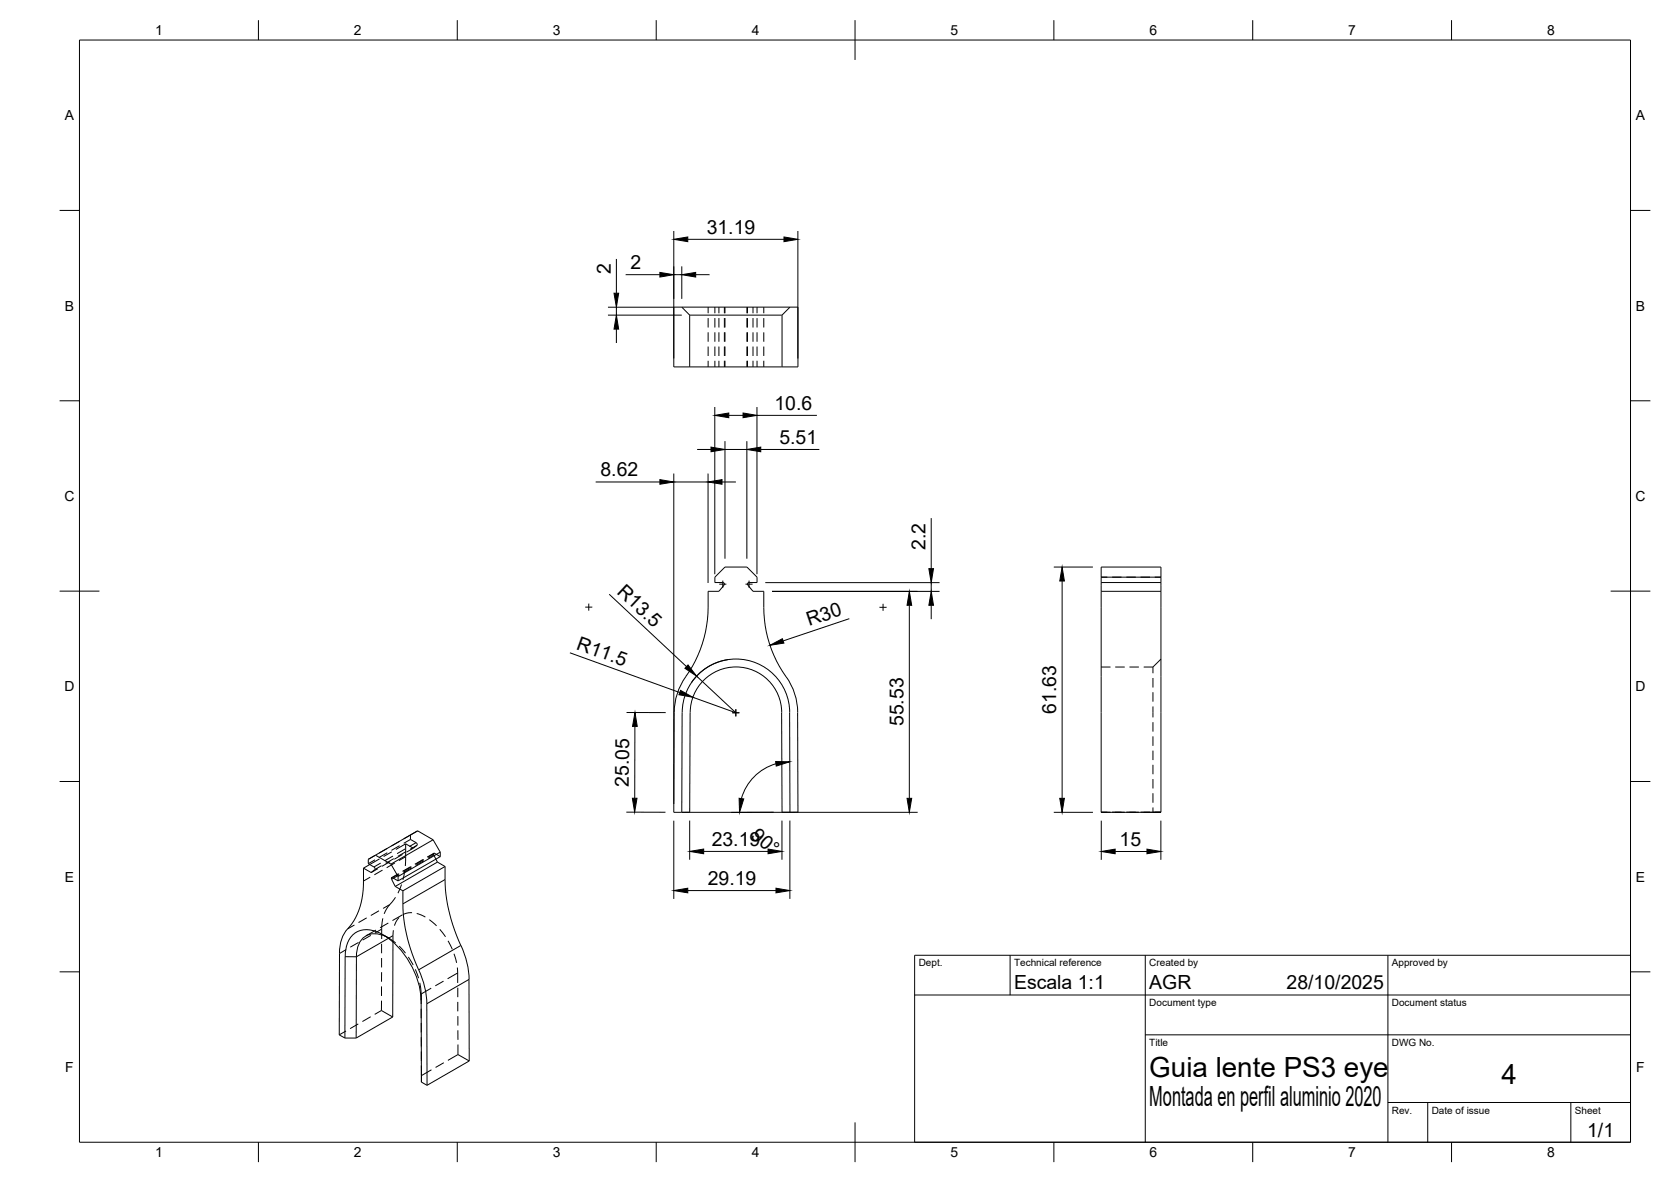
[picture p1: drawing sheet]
<svg xmlns="http://www.w3.org/2000/svg" width="420mm" height="297mm" viewBox="0 0 420 297" stroke-linecap="round" stroke-linejoin="round" font-family="sans-serif">
<!-- layer: Visible -->
<g fill="none" stroke="#000" stroke-width=".25">
<path d="M169.4 77.2h31.2v15h-31.2zM171.4 77.2l2 2M173.4 79.2h23.2M173.4 79.2v13M196.6 79.2v13M198.6 77.2l-2 2M188 147.1l1.3 1.5h2.7a33.7 33.7 0 0 0 2.6 16.1l1.4 2.8 1.7 2.6M188.1 147l-.1-.2 .2-.4h2.2v-1.4l-2.6-2.5h-5.5l-2.6 2.5v1.4h2.2l.2 .4-.1 .2-1.2 1.6h-2.7a32.8 32.8 0 0 1-4 18.9l-.8 1.3a16.5 16.5 0 0 0-3.8 10.3M276.9 146.4v57.7h15v-57.7M276.9 148.6h15M276.9 146.4h15M276.9 146.4v-3.9h15v3.9"/>
<path d="M276.9 145h15M169.5 179.1l-.1 25h2M171.5 179.1l-.1 25M171.5 179.1a13.5 13.5 0 0 1 13.5-13.5 13.5 13.5 0 0 1 13.6 13.5M173.5 179.1l-.1 25h-2M173.5 179.1a11.5 11.5 0 0 1 11.6-11.5 11.5 11.5 0 0 1 11.5 11.5M196.5 179.1l.1 25h2M197.7 170.1a15.5 15.5 0 0 1 2.9 9M198.5 179.1l.1 25M200.6 179.1v25h-2M91.4 218.2a25 25 0 0 1-1.5 11.5l-.9 1.6-1.6 2.1M93 217.3l-1.6 .9"/>
<path d="M94.4 214.9l-1.8 1v1.2l1.4 .8 .3 .3-.1 .3-.9 .8-1.9-1.1M94.4 214.9l3.9 2.3M98.3 217.2l1.8 3.1M108.9 211l-3.9-2.2-10.6 6.1M108.9 211l-10.6 6.2M108.9 211l1.8 3.2M109.6 215.9l.4 .7M110 216.6l-10.6 6.2M110 216.6l1.9 1.1M110.7 214.2l-10.6 6.1M110.7 214.2v1.1l-10.6 6.1M111.9 217.7a41.6 41.6 0 0 0 4 19.9"/>
<path d="M111.9 217.7l-10.6 6.2M87.4 233.4a8.8 8.8 0 0 0-2 6.2l-.1 20.5 1.4 .8M97.1 235.4a4.7 4.7 0 0 0-6.9 1.9l-.5 2-.1 1.1v20.5M98.5 221l.9 1.8M98.5 221v-.5l1.6 .9M98.8 236.7l-.1 18.9-9.1 5.3M99.4 222.8l1.9 1.1M100.1 220.3v1.1M101.3 223.9a42.2 42.2 0 0 0 4.4 20.8 20.5 20.5 0 0 1 1.6 7.5l.1 20.5M115.9 237.6a21.4 21.4 0 0 1 2.1 8.5M105.9 251.4a20.7 20.7 0 0 0-10.8-17.1 5.3 5.3 0 0 0-7.6 2.5l-.6 2.3-.1 1.3-.1 20.5M105.9 251.4l.1 20.5 1.4 .8"/>
<path d="M117.9 246.1l.1 20.5-10.6 6.1M86.7 260.9h2.9"/>
</g>
<!-- layer: Hidden -->
<g fill="none" stroke="#000" stroke-width=".25">
<path d="M178.1 77.2v1.5M178.1 79.9v2.4M179.7 77.2v1.5M179.7 79.9v2.4M180.8 77.2v1.5M180.8 79.9v2.4M182.1 77.2v1.5M182.1 79.9v2.4M182.3 77.2v1.5M182.3 79.9v2.4M187.8 77.2v1.5M187.8 79.9v2.4"/>
<path d="M187.9 77.2v1.5M187.9 79.9v2.4M189.3 77.2v1.5M189.3 79.9v2.4M190.4 77.2v1.5M190.4 79.9v2.4M192 77.2v1.5M192 79.9v2.4M178.1 83.5v2.4M178.1 87.1v2.4M178.1 90.7v1.5M179.7 83.5v2.4"/>
<path d="M179.7 87.1v2.4M179.7 90.7v1.5M180.8 83.5v2.4M180.8 87.1v2.4M180.8 90.7v1.5M182.1 83.5v2.4M182.1 87.1v2.4M182.1 90.7v1.5M182.3 83.5v2.4M182.3 87.1v2.4M182.3 90.7v1.5M187.8 83.5v2.4"/>
<path d="M187.8 87.1v2.4M187.8 90.7v1.5M187.9 83.5v2.4M187.9 87.1v2.4M187.9 90.7v1.5M189.3 83.5v2.4M189.3 87.1v2.4M189.3 90.7v1.5M190.4 83.5v2.4M190.4 87.1v2.4M190.4 90.7v1.5M192 83.5v2.4"/>
<path d="M192 87.1v2.4M192 90.7v1.5M276.9 145h1.5M279.6 145h2.4M283.2 145h2.4M286.8 145h2.4M290.4 145h1.5M276.9 167.6h2.3M280.4 167.6h2.4M284 167.6h2.4M287.6 167.6h2.3M289.9 177.5v2.8"/>
<path d="M289.9 174v2.3M289.9 170.4v2.4M289.9 167.6v1.6M291.9 165.6l-2 2M289.9 181.5v2.4M289.9 185v2.4M289.9 188.6v2.4M289.9 192.2v2.4M289.9 195.8v2.3M289.9 199.3v2.4M94.3 216.1l-1.7 1M94.3 215l-1.7 .9"/>
<path d="M95 218.3l-1.7 1M95.4 215.8l-2.4 1.5M97.4 214.3l-2.1 1.2M97.4 213.2l-2.1 1.2M98.1 216.5l-2.1 1.2M98.5 214.1l-2 1.2M100.2 219.6l-1.7 .9M100.5 212.5l-2.1 1.2M100.5 211.4l-2.1 1.2M101.2 214.7l-2.1 1.2M101.8 218.8l-.5 2.3M102 212.1l-.1 5.5"/>
<path d="M102 212.1l-2.5 1.4M102 212.1l1.9 1.1M103.2 211l1.4 .8 .3 .4v.2l-1 .8M103.2 211l-1.7 .9M103.2 209.8v1.2M103.3 217.8l-2.1 1.2M103.9 213.2l-1.7 .9M105 208.8l-3.5 2M106.4 216l-2.1 1.2M109.1 214.4l-1.7 1M110.7 215.3l-1.6-.9v.5l.5 1M276.9 204.1h2.3"/>
<path d="M279.6 204.1h3.2M283.2 204.1h3.2M289.9 202.9v1.2h2h-5.1M94.6 233.7l-2.6 1.5M95.9 237.2v2.4M96.3 230.8l-.3 1.8v3.4M96.4 235l1.4 .8M97.1 235.4l2.4 1.6M97.6 232l-2 1.1M98.9 233.8l-.1 2.9M99.4 225.5l-1.8 2.3-1 1.8M100.4 230.6l-.9 1.1-.3 .9"/>
<path d="M100.4 237.8l1.6 1.7M101 222.3l-.9 2.2M101.2 229.9l-2.5 1.4M103.6 229.4h-.9l-1.4 .5M104.8 229.6l2.2 .9M108 231.1l1.8 1.6M110.6 233.5l1.4 1.9M112.6 236.4l1.1 2.2M114.2 239.7l.6 2.3M87 259.1l-1.7 1M90.1 257.3l-2.1 1.2M93.2 255.5l-2.1 1.2"/>
<path d="M95.9 253.9l-1.7 1M95.9 253.9l2.8 1.7M95.9 251.5v2.4M95.9 247.9v2.4M95.9 240.8v2.3M95.9 244.3v2.4M102.7 240.5l1.2 2M104.4 243.6l.8 2.2M105.5 247l.4 2v3.3M105.9 253.5v2.4M105.9 257.1v2.3M115 243.1l.1 3.9"/>
<path d="M115.1 248.2v2.4M115.1 251.8v2.4M115.1 255.4v2.3M115.1 258.9v2.4M105.9 260.7v2.3M105.9 264.2v2.4M105.9 267.8l.1 2.5M106 270.3v1.6M108.5 268.8l-2.5 1.5M111.6 267.1l-2.1 1.2M115.1 265l-2.5 1.5M115.1 265l2.9 1.6"/>
<path d="M115.1 262.5v2.5"/>
</g>
<!-- layer: Visible Narrow -->
<path d="M97.7 235.8l-8.1 4.6h-2.8M98.9 220.7l-.4 .3M111.9 221l-10.6 6.1M115.9 237.6l-10.6 6.1M117.9 246.1l-10.6 6.2" fill="none" stroke="#000" stroke-width=".25"/>
<!-- layer: Hidden Narrow -->
<g fill="none" stroke="#000" stroke-width=".25">
<path d="M95.7 216.9l-1.7 1M95.9 217.6l-1.7 .9M96.2 218.7l-2.1 1.1M98.8 215.1l-2.1 1.2M99 215.8l-2 1.2M99.3 216.9l-2.1 1.2M100.4 219.6l-1.7 1M100.4 219.9l-1.5 .8M101.9 213.3l-2.1 1.2M102 215.3l-1.7 1M102.1 214l-2 1.2M103.5 217.8l-2.1 1.2"/>
<path d="M103.5 218.1l-2.1 1.2M104.6 211.8l-1.7 .9M104.8 212.4l-1.7 1M106.6 216l-2.1 1.2M106.6 216.3l-2.1 1.2M109.1 214.9l-1.5 .8M109.3 214.4l-1.7 1M87 238.6l-1.6 1M89.1 232.5l-1.7 .9M90.1 236.8l-2 1.2M92.2 230.7l-2.1 1.1M93.1 220.4l-1.7 1"/>
<path d="M93.2 235.1l-2 1.1M95.3 228.9l-2.1 1.2M96 233.5l-1.7 1M98 227.3l-1.7 1M98.8 235.1l-1.1 .7M108.4 248.3l-2.5 1.5v1.6M111.5 246.6l-2 1.1M115.1 244.5l-2.6 1.5"/>
</g>
<!-- layer: BORDER -->
<g fill="none" stroke="#000" stroke-width=".25">
<path d="M20 10.1h390v276.9h-390zM65 5.1v5M115 5.1v5M165 5.1v5M215 5.1v10M265 5.1v5M315 5.1v5M365 5.1v5M15 52.9h5M410 52.9h5M15 100.7h5M410 100.7h5"/>
<path d="M15 148.6h10M405 148.6h10M15 196.4h5M410 196.4h5M15 244.2h5M410 244.2h5M65 287v5M115 287v5M165 287v5M215 282.1v9.9M265 287v5M315 287v5"/>
<path d="M365 287v5"/>
</g>
<!-- layer: TITLEBLOCK -->
<path d="M230 240.1h180v46.9h-180zM230 250h180M254 240.1v9.9M288 240.1v46.9M349 240.1v46.9M288 260.1h122M349 277.1h61M359 277.1v9.9M395 277.1v9.9" fill="none" stroke="#000" stroke-width=".25"/>
<!-- layer: Smart Centers -->
<path d="M147.2 152.6h1.7M148 151.7v1.8M180.8 146.8h1.8M181.7 145.9v1.8M187.5 146.8h1.7M188.3 145.9v1.8M221.1 152.6h1.8M222 151.7v1.8M184.1 179.1h1.8M185 178.2v1.8" fill="none" stroke="#000" stroke-width=".25"/>
<!-- layer: FD_Dimensions -->
<g fill="none" stroke="#000" stroke-width=".25">
<path d="M169.4 58v32.1M200.6 58v32.1M152.9 79.2h18.5M152.9 77.2h16.5M155 65.1v8.6M155 77.2v2M157.3 69h8.6M169.4 69h2M171.4 66.9v8.2M172.9 60.1h24.2M174.9 69h3.5M155 82.7v3.5"/>
<path d="M169.4 119v83M175.3 113h3.5M178 119v27.5M179.7 102.3v42M182.3 110.9v29.5M182.3 113h5.5M183.2 104.4h3.6M187.8 110.9v29.5M190.3 102.3v42M190.3 104.4h15.1M191.3 113h14.7M149.8 121.1h16.1"/>
<path d="M169.4 121.1h8.6M181.5 121.1h3.5M234.1 130.2v12.7M153.2 149.3l19.4 18.2M192.4 146.4h43.8M194.1 148.6h42.1M213.6 155.5l-16.7 5.6M228.6 152.1v48.5M234.1 146.4v2.2M234.1 152.1v3.5M265 142.5h9.8M267.1 146v54.6"/>
<path d="M143.3 164l27.6 10M157.5 179.1h9.9M175.2 169.9l9.8 9.2-10.8-3.9M183 165.8a13.5 13.5 0 0 0-9.1 5.7M159.6 182.5v18.1M195.1 191.9a12.7 12.7 0 0 0-8.7 8.8M157.5 204.1h9.8M169.4 206.2v19.7M171.5 204.1h59.2M173.4 206.2v9.9M176.9 214h16.2M194.5 204.1l-10.6 .1"/>
<path d="M196.6 206.2v9.9M198.6 206.2v19.7M265 204.1h9.8M276.9 206.2v9.9M280.4 214h8M291.9 206.2v9.9M172.9 223.8h22.2"/>
</g>
<g fill="#000" stroke="#000" stroke-width=".25">
<path d="M169.4 60.1l3.5-.6v1.2zM197.1 59.5l3.5 .6-3.5 .6zM154.4 73.7h1.2l-.6 3.5zM165.9 68.5l3.5 .5-3.5 .6zM171.4 69l3.5-.5v1.1zM155 79.2l.6 3.5h-1.2zM178.8 112.4l3.5 .6-3.5 .5zM179.7 104.4l3.5-.6v1.2zM186.8 103.8l3.5 .6-3.5 .6zM187.8 113l3.5-.6v1.1zM165.9 120.5l3.5 .6-3.5 .6zM178 121.1l3.5-.6v1.2z"/>
<path d="M228.6 148.6l.6 3.5h-1.1zM234.1 148.6l.6 3.5h-1.1zM233.6 142.9h1.1l-.6 3.5zM267.1 142.5l.5 3.5h-1.1zM171.1 173.5l3.1 1.7-3.5-.6zM173 167.1l2.2 2.8-3-2zM193.6 162.2l3.1-1.7 .4 1.1zM159.7 179.1l.5 3.4h-1.2zM195 191.4h3.6l-3.4 1.1zM159 200.6h1.2l-.6 3.5zM173.4 214l3.5-.6v1.2zM185.8 200.6l1.2 .2-1.1 3.4z"/>
<path d="M193.1 213.4l3.5 .6-3.5 .6zM228.1 200.6h1.1l-.6 3.5zM266.5 200.6h1.1l-.5 3.5zM276.9 214l3.5-.6v1.2zM288.4 213.4l3.5 .6-3.5 .6zM169.4 223.8l3.5-.6v1.2zM195.1 223.2l3.5 .6-3.5 .6z"/>
</g>
<g font-size="7">
<text x="289" y="270.6">Guia lente PS3 eye</text>
<text x="377.5" y="272.3">4</text>
<text x="289" y="278.1">Montada en perfil aluminio 2020</text>
</g>
<g font-size="4.9">
<text x="177.7" y="58.7">31.19</text>
<text x="153.6" y="68.9" transform="rotate(-90 153.6 68.9)">2</text>
<text x="158.6" y="67.6">2</text>
<text x="194.7" y="102.9">10.6</text>
<text x="196" y="111.5">5.51</text>
<text x="151" y="119.7">8.62</text>
<text x="232.7" y="138.2" transform="rotate(-90 232.7 138.2)">2.2</text>
<text x="154.9" y="149" transform="rotate(43 154.9 149)">R13.5</text>
<text x="203.5" y="157.3" transform="rotate(-19 203.5 157.3)">R30</text>
<text x="144.7" y="163" transform="rotate(20 144.7 163)">R11.5</text>
<text x="265.6" y="179.4" transform="rotate(-90 265.6 179.4)">61.63</text>
<text x="227.2" y="182.5" transform="rotate(-90 227.2 182.5)">55.53</text>
<text x="158.1" y="197.7" transform="rotate(-90 158.1 197.7)">25.05</text>
<text x="178.9" y="212.5">23.19</text>
<text x="188.6" y="210.2" transform="rotate(41 188.6 210.2)">90°</text>
<text x="281.5" y="212.5">15</text>
<text x="177.9" y="222.3">29.19</text>
<text x="255" y="248.5">Escala 1:1</text>
<text x="289" y="248.5">AGR</text>
<text x="323.5" y="248.5">28/10/2025</text>
<text x="399.1" y="285.7">1/1</text>
</g>
<g font-size="3.5">
<text x="39" y="8.8">1</text>
<text x="89" y="8.8">2</text>
<text x="139" y="8.8">3</text>
<text x="189" y="8.8">4</text>
<text x="239" y="8.8">5</text>
<text x="289" y="8.8">6</text>
<text x="339" y="8.8">7</text>
<text x="389" y="8.8">8</text>
<text x="16.3" y="30.2">A</text>
<text x="411.3" y="30.2">A</text>
<text x="16.3" y="78">B</text>
<text x="411.3" y="78">B</text>
<text x="16.2" y="125.9">C</text>
<text x="411.2" y="125.9">C</text>
<text x="16.2" y="173.7">D</text>
<text x="411.2" y="173.7">D</text>
<text x="16.3" y="221.6">E</text>
<text x="411.3" y="221.6">E</text>
<text x="16.4" y="269.4">F</text>
<text x="411.4" y="269.4">F</text>
<text x="39" y="290.8">1</text>
<text x="89" y="290.8">2</text>
<text x="139" y="290.8">3</text>
<text x="189" y="290.8">4</text>
<text x="239" y="290.8">5</text>
<text x="289" y="290.8">6</text>
<text x="339" y="290.8">7</text>
<text x="389" y="290.8">8</text>
</g>
<g font-size="2.5">
<text x="231" y="242.9">Dept.</text>
<text x="255" y="242.9">Technical reference</text>
<text x="289" y="242.9">Created by</text>
<text x="350" y="242.9">Approved by</text>
<text x="289" y="252.8">Document type</text>
<text x="350" y="252.8">Document status</text>
<text x="289" y="262.9">Title</text>
<text x="350" y="262.9">DWG No.</text>
<text x="350" y="279.9">Rev.</text>
<text x="360" y="279.9">Date of issue</text>
<text x="396" y="279.9">Sheet</text>
</g>
</svg>
